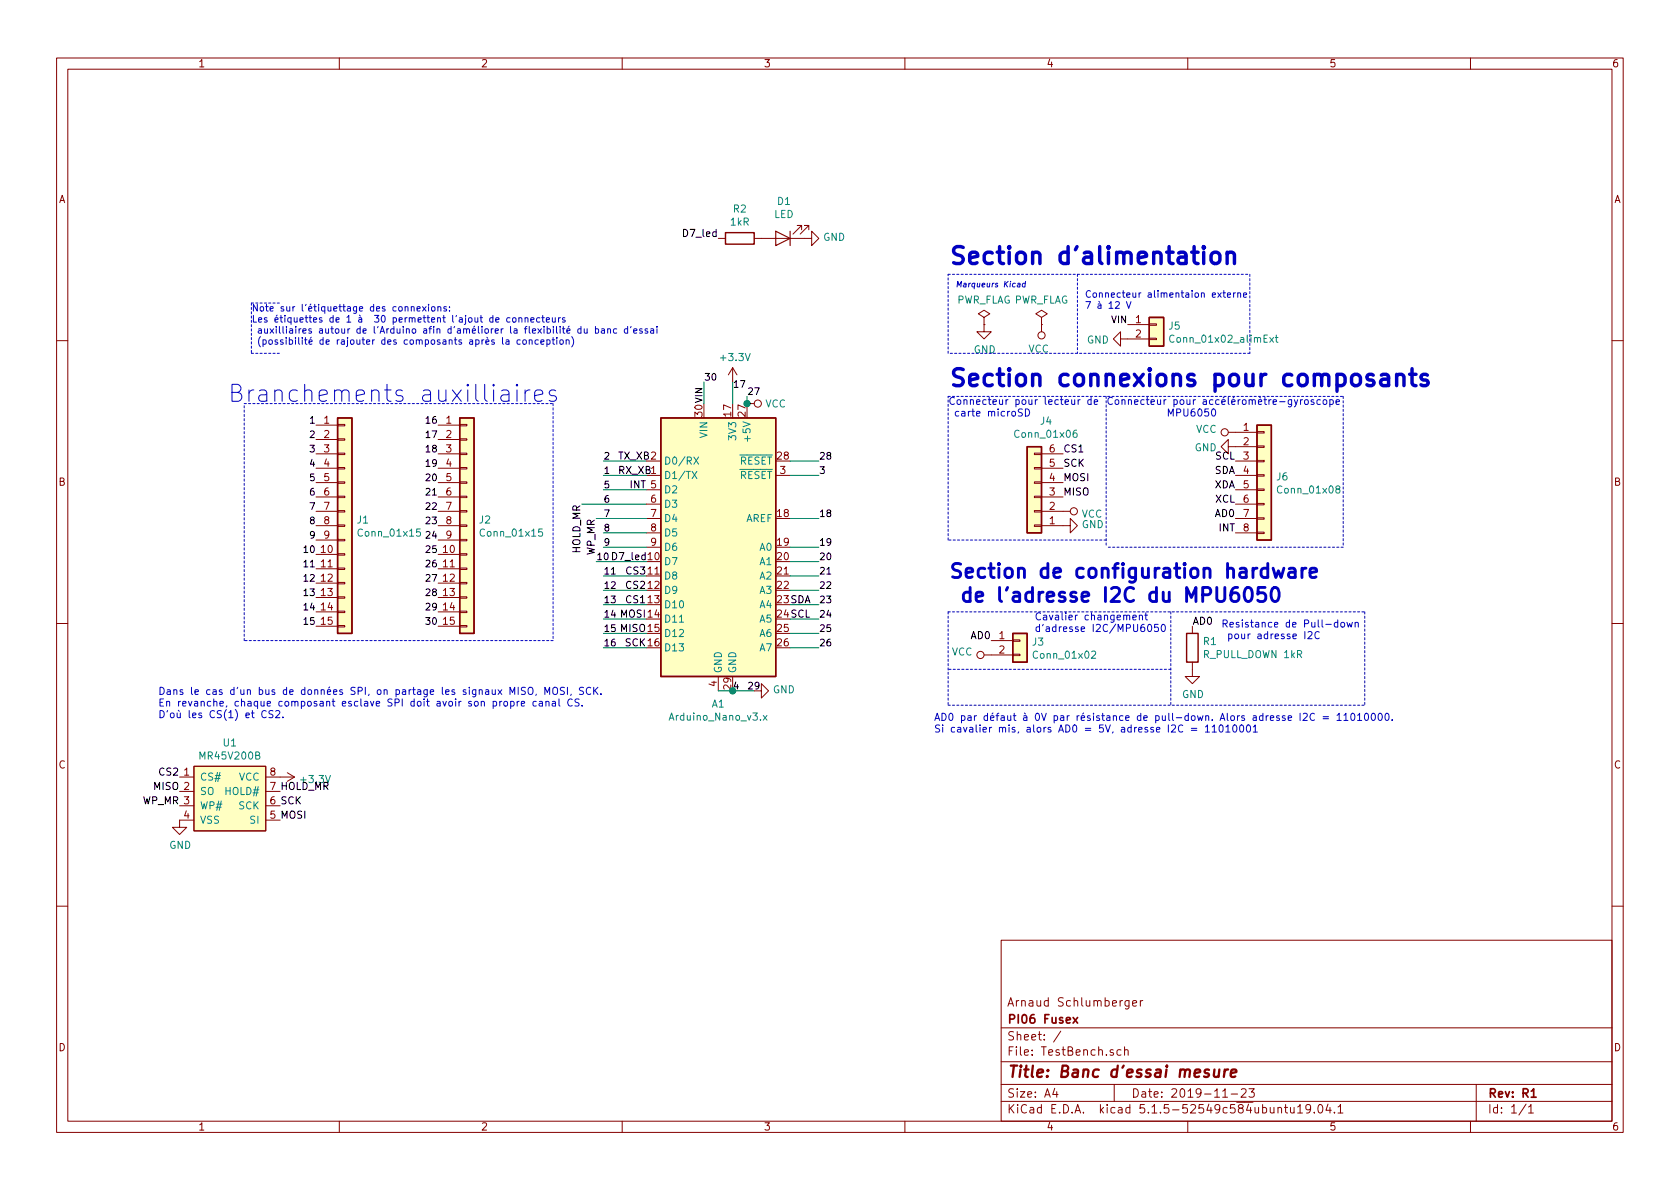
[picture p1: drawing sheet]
EESchema Schematic File Version 4
EELAYER 30 0
EELAYER END
$Descr A4 11693 8268
encoding utf-8
Sheet 1 1
Title "Banc d'essai mesure"
Date "2019-11-23"
Rev "R1"
Comp "PI06 Fusex"
Comment1 "Arnaud Schlumberger"
Comment2 ""
Comment3 ""
Comment4 ""
$EndDescr
$Comp
L MCU_Module:Arduino_Nano_v3.x A1
U 1 1
P 5000 3800
F 0 "A1" H 5000 2711 50  0000 C CNN
F 1 "Arduino_Nano_v3.x" H 5000 2620 50  0000 C CNN
F 2 "Module:Arduino_Nano" H 5000 3800 50  0001 C CIN
F 3 "http://www.mouser.com/pdfdocs/Gravitech_Arduino_Nano3_0.pdf" H 5000 3800 50  0001 C CNN
	1    5000 3800
	1    0    0    -1  
$EndComp
$Comp
L Connector_Generic:Conn_01x08 J6
U 1 1
P 8800 3300
F 0 "J6" H 8880 3292 50  0000 L CNN
F 1 "Conn_01x08" H 8880 3201 50  0000 L CNN
F 2 "Connector_PinHeader_2.54mm:PinHeader_1x08_P2.54mm_Vertical" H 8800 3300 50  0001 C CNN
F 3 "~" H 8800 3300 50  0001 C CNN
	1    8800 3300
	1    0    0    -1  
$EndComp
$Comp
L Connector_Generic:Conn_01x06 J4
U 1 1
P 7200 3450
F 0 "J4" H 7118 2925 50  0000 C CNN
F 1 "Conn_01x06" H 7118 3016 50  0000 C CNN
F 2 "Connector_PinHeader_2.54mm:PinHeader_1x06_P2.54mm_Vertical" H 7200 3450 50  0001 C CNN
F 3 "~" H 7200 3450 50  0001 C CNN
	1    7200 3450
	-1   0    0    1   
$EndComp
$Comp
L power:GND #PWR012
U 1 1
P 7400 3650
F 0 "#PWR012" H 7400 3400 50  0001 C CNN
F 1 "GND" V 7405 3522 50  0000 R CNN
F 2 "" H 7400 3650 50  0001 C CNN
F 3 "" H 7400 3650 50  0001 C CNN
	1    7400 3650
	0    -1   -1   0   
$EndComp
$Comp
L power:VCC #PWR011
U 1 1
P 7400 3550
F 0 "#PWR011" H 7400 3400 50  0001 C CNN
F 1 "VCC" V 7417 3678 50  0000 L CNN
F 2 "" H 7400 3550 50  0001 C CNN
F 3 "" H 7400 3550 50  0001 C CNN
	1    7400 3550
	0    1    1    0   
$EndComp
Text Label 7400 3450 0    50   ~ 0
MISO
Text Label 7400 3350 0    50   ~ 0
MOSI
Text Label 7400 3250 0    50   ~ 0
SCK
Text Label 7400 3150 0    50   ~ 0
CS1
$Comp
L power:VCC #PWR015
U 1 1
P 8600 3000
F 0 "#PWR015" H 8600 2850 50  0001 C CNN
F 1 "VCC" V 8618 3127 50  0000 L CNN
F 2 "" H 8600 3000 50  0001 C CNN
F 3 "" H 8600 3000 50  0001 C CNN
	1    8600 3000
	0    -1   -1   0   
$EndComp
$Comp
L power:GND #PWR016
U 1 1
P 8600 3100
F 0 "#PWR016" H 8600 2850 50  0001 C CNN
F 1 "GND" V 8605 2972 50  0000 R CNN
F 2 "" H 8600 3100 50  0001 C CNN
F 3 "" H 8600 3100 50  0001 C CNN
	1    8600 3100
	0    1    1    0   
$EndComp
Text Label 8600 3200 2    50   ~ 0
SCL
Text Label 8600 3300 2    50   ~ 0
SDA
Text Label 8600 3400 2    50   ~ 0
XDA
Text Label 8600 3500 2    50   ~ 0
XCL
Text Label 8600 3600 2    50   ~ 0
AD0
Text Label 8600 3700 2    50   ~ 0
INT
$Comp
L power:PWR_FLAG #FLG01
U 1 1
P 6850 2250
F 0 "#FLG01" H 6850 2325 50  0001 C CNN
F 1 "PWR_FLAG" H 6850 2423 50  0000 C CNN
F 2 "" H 6850 2250 50  0001 C CNN
F 3 "~" H 6850 2250 50  0001 C CNN
	1    6850 2250
	1    0    0    -1  
$EndComp
$Comp
L power:PWR_FLAG #FLG02
U 1 1
P 7250 2250
F 0 "#FLG02" H 7250 2325 50  0001 C CNN
F 1 "PWR_FLAG" H 7250 2423 50  0000 C CNN
F 2 "" H 7250 2250 50  0001 C CNN
F 3 "~" H 7250 2250 50  0001 C CNN
	1    7250 2250
	1    0    0    -1  
$EndComp
$Comp
L power:VCC #PWR010
U 1 1
P 7250 2250
F 0 "#PWR010" H 7250 2100 50  0001 C CNN
F 1 "VCC" H 7268 2423 50  0000 C CNN
F 2 "" H 7250 2250 50  0001 C CNN
F 3 "" H 7250 2250 50  0001 C CNN
	1    7250 2250
	-1   0    0    1   
$EndComp
$Comp
L power:GND #PWR08
U 1 1
P 6850 2250
F 0 "#PWR08" H 6850 2000 50  0001 C CNN
F 1 "GND" H 6855 2077 50  0000 C CNN
F 2 "" H 6850 2250 50  0001 C CNN
F 3 "" H 6850 2250 50  0001 C CNN
	1    6850 2250
	1    0    0    -1  
$EndComp
Text Label 4500 4400 2    50   ~ 0
MISO
Text Label 4500 4300 2    50   ~ 0
MOSI
Text Label 4500 4200 2    50   ~ 0
CS1
Text Label 4500 4500 2    50   ~ 0
SCK
Text Label 5500 4200 0    50   ~ 0
SDA
Text Label 5500 4300 0    50   ~ 0
SCL
Text Label 4500 3400 2    50   ~ 0
INT
$Comp
L power:VCC #PWR06
U 1 1
P 5200 2800
F 0 "#PWR06" H 5200 2650 50  0001 C CNN
F 1 "VCC" V 5200 3000 50  0000 C CNN
F 2 "" H 5200 2800 50  0001 C CNN
F 3 "" H 5200 2800 50  0001 C CNN
	1    5200 2800
	0    1    1    0   
$EndComp
$Comp
L power:GND #PWR07
U 1 1
P 5250 4800
F 0 "#PWR07" H 5250 4550 50  0001 C CNN
F 1 "GND" V 5255 4672 50  0000 R CNN
F 2 "" H 5250 4800 50  0001 C CNN
F 3 "" H 5250 4800 50  0001 C CNN
	1    5250 4800
	0    -1   -1   0   
$EndComp
Wire Wire Line
	5000 4800 5100 4800
Wire Wire Line
	5100 4800 5250 4800
Connection ~ 5100 4800
$Comp
L Device:R R1
U 1 1
P 8300 4500
F 0 "R1" H 8370 4546 50  0000 L CNN
F 1 "R_PULL_DOWN 1kR" H 8370 4455 50  0000 L CNN
F 2 "Resistor_SMD:R_1206_3216Metric_Pad1.42x1.75mm_HandSolder" V 8230 4500 50  0001 C CNN
F 3 "~" H 8300 4500 50  0001 C CNN
	1    8300 4500
	1    0    0    -1  
$EndComp
$Comp
L power:GND #PWR014
U 1 1
P 8300 4650
F 0 "#PWR014" H 8300 4400 50  0001 C CNN
F 1 "GND" H 8305 4477 50  0000 C CNN
F 2 "" H 8300 4650 50  0001 C CNN
F 3 "" H 8300 4650 50  0001 C CNN
	1    8300 4650
	1    0    0    -1  
$EndComp
Text Label 8300 4350 0    50   ~ 0
AD0
$Comp
L Connector_Generic:Conn_01x02 J3
U 1 1
P 7100 4450
F 0 "J3" H 7180 4442 50  0000 L CNN
F 1 "Conn_01x02" H 7180 4351 50  0000 L CNN
F 2 "Connector_PinHeader_2.54mm:PinHeader_1x02_P2.54mm_Vertical" H 7100 4450 50  0001 C CNN
F 3 "~" H 7100 4450 50  0001 C CNN
	1    7100 4450
	1    0    0    -1  
$EndComp
$Comp
L power:VCC #PWR09
U 1 1
P 6900 4550
F 0 "#PWR09" H 6900 4400 50  0001 C CNN
F 1 "VCC" V 6918 4677 50  0000 L CNN
F 2 "" H 6900 4550 50  0001 C CNN
F 3 "" H 6900 4550 50  0001 C CNN
	1    6900 4550
	0    -1   -1   0   
$EndComp
Text Label 6900 4450 2    50   ~ 0
AD0
Text Notes 8500 4450 0    50   ~ 0
Resistance de Pull-down\n pour adresse I2C\n
Text Notes 7200 4400 0    50   ~ 0
Cavalier changement \nd'adresse I2C/MPU6050\n
Wire Notes Line
	8150 4650 6600 4650
Wire Notes Line
	9500 4250 9500 4900
Wire Notes Line
	8150 4250 8150 4900
Wire Notes Line
	6600 4250 9500 4250
Text Notes 6600 4200 0    98   ~ 20
Section de configuration hardware\n de l'adresse I2C du MPU6050\n
Wire Notes Line
	6600 4250 6600 4900
Wire Notes Line
	6600 4900 9500 4900
Text Notes 6500 5100 0    50   ~ 0
AD0 par défaut à 0V par résistance de pull-down. Alors adresse I2C = 11010000.\nSi cavalier mis, alors AD0 = 5V, adresse I2C = 11010001
Text Notes 7700 2900 0    50   ~ 0
Connecteur pour accéléromètre-gyroscope\n           MPU6050\n
Wire Notes Line
	9350 2750 9350 3800
Wire Notes Line
	9350 3800 7700 3800
Text Notes 6600 2900 0    50   ~ 0
Connecteur pour lecteur de\n carte microSD
Wire Notes Line
	7700 3750 6600 3750
Wire Notes Line
	6600 3750 6600 2750
Wire Notes Line
	6600 2750 9350 2750
Wire Notes Line
	7700 2750 7700 3800
Text Notes 6600 2700 0    118  ~ 24
Section connexions pour composants
$Comp
L Connector_Generic:Conn_01x02 J5
U 1 1
P 8050 2250
F 0 "J5" H 8130 2242 50  0000 L CNN
F 1 "Conn_01x02_alimExt" H 8130 2151 50  0000 L CNN
F 2 "rex:BatConn" H 8050 2250 50  0001 C CNN
F 3 "~" H 8050 2250 50  0001 C CNN
	1    8050 2250
	1    0    0    -1  
$EndComp
Text Label 7850 2250 2    47   ~ 0
VIN
$Comp
L power:GND #PWR013
U 1 1
P 7850 2350
F 0 "#PWR013" H 7850 2100 50  0001 C CNN
F 1 "GND" V 7855 2222 50  0000 R CNN
F 2 "" H 7850 2350 50  0001 C CNN
F 3 "" H 7850 2350 50  0001 C CNN
	1    7850 2350
	0    1    1    0   
$EndComp
Text Notes 7550 2150 0    47   ~ 0
Connecteur alimentaion externe\n7 à 12 V
Text Notes 6650 2000 0    39   Italic 0
Marqueurs Kicad\n
Wire Notes Line
	8700 1900 8700 2450
Wire Notes Line
	8700 2450 6600 2450
Wire Notes Line
	6600 2450 6600 1900
Wire Notes Line
	6600 1900 8700 1900
Wire Notes Line
	7500 1900 7500 2450
Text Notes 6600 1850 0    118  ~ 24
Section d'alimentation\n
Text Label 4900 2800 1    47   ~ 0
VIN
Text Label 4200 3200 0    47   ~ 0
2
Text Label 4200 3300 0    47   ~ 0
1
Text Label 4200 3400 0    47   ~ 0
5
Text Label 4200 3500 0    47   ~ 0
6
Text Label 4200 3600 0    47   ~ 0
7
Text Label 4200 3700 0    47   ~ 0
8
Text Label 4200 3800 0    47   ~ 0
9
Text Label 4150 3900 0    47   ~ 0
10
Text Label 4200 4000 0    47   ~ 0
11
Text Label 4200 4100 0    47   ~ 0
12
Text Label 4200 4200 0    47   ~ 0
13
Text Label 4200 4300 0    47   ~ 0
14
Text Label 4200 4400 0    47   ~ 0
15
Text Label 4200 4500 0    47   ~ 0
16
Text Label 5150 4800 2    47   ~ 0
4
Text Label 5200 4800 0    47   ~ 0
29
Text Label 4900 2650 0    47   ~ 0
30
Text Label 5100 2700 0    47   ~ 0
17
Text Label 5200 2750 0    47   ~ 0
27
Wire Wire Line
	5100 2650 5100 2800
Wire Wire Line
	4900 2800 4900 2650
Text Label 5700 3200 0    47   ~ 0
28
Text Label 5700 3300 0    47   ~ 0
3
Text Label 5700 3600 0    47   ~ 0
18
Text Label 5700 3800 0    47   ~ 0
19
Text Label 5700 3900 0    47   ~ 0
20
Text Label 5700 4000 0    47   ~ 0
21
Text Label 5700 4100 0    47   ~ 0
22
Text Label 5700 4200 0    47   ~ 0
23
Text Label 5700 4300 0    47   ~ 0
24
Text Label 5700 4400 0    47   ~ 0
25
Text Label 5700 4500 0    47   ~ 0
26
Wire Wire Line
	4500 4500 4200 4500
Wire Wire Line
	4200 4400 4500 4400
Wire Wire Line
	4500 4300 4200 4300
Wire Wire Line
	4200 4200 4500 4200
Wire Wire Line
	4500 4100 4200 4100
Wire Wire Line
	4200 4000 4500 4000
Wire Wire Line
	4200 3800 4500 3800
Wire Wire Line
	4500 3700 4200 3700
Wire Wire Line
	4200 3400 4500 3400
Wire Wire Line
	4500 3300 4200 3300
Wire Wire Line
	4500 3200 4200 3200
Wire Wire Line
	5500 3200 5700 3200
Wire Wire Line
	5700 3300 5500 3300
Wire Wire Line
	5500 3600 5700 3600
Wire Wire Line
	5700 3800 5500 3800
Wire Wire Line
	5500 3900 5700 3900
Wire Wire Line
	5700 4000 5500 4000
Wire Wire Line
	5500 4100 5700 4100
Wire Wire Line
	5700 4200 5500 4200
Wire Wire Line
	5500 4300 5700 4300
Wire Wire Line
	5700 4400 5500 4400
Wire Wire Line
	5500 4500 5700 4500
Text Notes 1750 2400 0    47   ~ 0
Note sur l'étiquettage des connexions:\nLes étiquettes de 1 à  30 permettent l'ajout de connecteurs\n auxilliaires autour de l'Arduino afin d'améliorer la flexibilité du banc d'essai\n (possibilité de rajouter des composants après la conception)
$Comp
L Connector_Generic:Conn_01x15 J1
U 1 1
P 2400 3650
F 0 "J1" H 2480 3692 50  0000 L CNN
F 1 "Conn_01x15" H 2480 3601 50  0000 L CNN
F 2 "Connector_PinHeader_2.54mm:PinHeader_1x15_P2.54mm_Vertical" H 2400 3650 50  0001 C CNN
F 3 "~" H 2400 3650 50  0001 C CNN
	1    2400 3650
	1    0    0    -1  
$EndComp
Text Label 2200 2950 2    47   ~ 0
1
Text Label 2200 3050 2    47   ~ 0
2
Text Label 2200 3150 2    47   ~ 0
3
Text Label 2200 3250 2    47   ~ 0
4
Text Label 2200 3350 2    47   ~ 0
5
Text Label 2200 3450 2    47   ~ 0
6
Text Label 2200 3550 2    47   ~ 0
7
Text Label 2200 3650 2    47   ~ 0
8
Text Label 2200 3750 2    47   ~ 0
9
Text Label 2200 3850 2    47   ~ 0
10
Text Label 2200 3950 2    47   ~ 0
11
Text Label 2200 4050 2    47   ~ 0
12
Text Label 2200 4150 2    47   ~ 0
13
Text Label 2200 4250 2    47   ~ 0
14
Text Label 2200 4350 2    47   ~ 0
15
$Comp
L Connector_Generic:Conn_01x15 J2
U 1 1
P 3250 3650
F 0 "J2" H 3330 3692 50  0000 L CNN
F 1 "Conn_01x15" H 3330 3601 50  0000 L CNN
F 2 "Connector_PinHeader_2.54mm:PinHeader_1x15_P2.54mm_Vertical" H 3250 3650 50  0001 C CNN
F 3 "~" H 3250 3650 50  0001 C CNN
	1    3250 3650
	1    0    0    -1  
$EndComp
Text Label 3050 2950 2    47   ~ 0
16
Text Label 3050 3050 2    47   ~ 0
17
Text Label 3050 3150 2    47   ~ 0
18
Text Label 3050 3250 2    47   ~ 0
19
Text Label 3050 3350 2    47   ~ 0
20
Text Label 3050 3450 2    47   ~ 0
21
Text Label 3050 3550 2    47   ~ 0
22
Text Label 3050 3650 2    47   ~ 0
23
Text Label 3050 3750 2    47   ~ 0
24
Text Label 3050 3850 2    47   ~ 0
25
Text Label 3050 3950 2    47   ~ 0
26
Text Label 3050 4050 2    47   ~ 0
27
Text Label 3050 4150 2    47   ~ 0
28
Text Label 3050 4250 2    47   ~ 0
29
Text Label 3050 4350 2    47   ~ 0
30
Text Notes 3900 2800 2    118  ~ 0
Branchements auxilliaires
Wire Notes Line
	1700 2800 3850 2800
Wire Notes Line
	3850 2800 3850 4450
Wire Notes Line
	3850 4450 1700 4450
Wire Notes Line
	1700 4450 1700 2800
Wire Notes Line
	1750 2100 1950 2100
Wire Notes Line
	1750 2100 1750 2450
Wire Notes Line
	1750 2450 1950 2450
$Comp
L FusexA:MR45V200B U1
U 1 1
P 1600 5550
F 0 "U1" H 1600 5940 50  0000 C CNN
F 1 "MR45V200B" H 1600 5849 50  0000 C CNN
F 2 "Package_DIP:DIP-8_W7.62mm_LongPads" H 1100 5925 50  0001 C CNN
F 3 "" H 1100 5925 50  0001 C CNN
	1    1600 5550
	1    0    0    -1  
$EndComp
$Comp
L power:+3.3V #PWR02
U 1 1
P 1950 5400
F 0 "#PWR02" H 1950 5250 50  0001 C CNN
F 1 "+3.3V" V 1965 5528 50  0000 L CNN
F 2 "" H 1950 5400 50  0001 C CNN
F 3 "" H 1950 5400 50  0001 C CNN
	1    1950 5400
	0    1    1    0   
$EndComp
$Comp
L power:+3.3V #PWR05
U 1 1
P 5100 2650
F 0 "#PWR05" H 5100 2500 50  0001 C CNN
F 1 "+3.3V" H 5115 2823 50  0000 C CNN
F 2 "" H 5100 2650 50  0001 C CNN
F 3 "" H 5100 2650 50  0001 C CNN
	1    5100 2650
	1    0    0    -1  
$EndComp
Wire Wire Line
	5200 2750 5200 2800
Connection ~ 5200 2800
$Comp
L power:GND #PWR01
U 1 1
P 1250 5700
F 0 "#PWR01" H 1250 5450 50  0001 C CNN
F 1 "GND" H 1255 5527 50  0000 C CNN
F 2 "" H 1250 5700 50  0001 C CNN
F 3 "" H 1250 5700 50  0001 C CNN
	1    1250 5700
	1    0    0    -1  
$EndComp
Text Label 1950 5700 0    50   ~ 0
MOSI
Text Label 1250 5500 2    50   ~ 0
MISO
Text Label 1250 5400 2    50   ~ 0
CS2
Text Label 4500 4100 2    50   ~ 0
CS2
Text Label 1950 5600 0    50   ~ 0
SCK
Text Label 4050 3500 3    50   ~ 0
HOLD_MR
Wire Wire Line
	4050 3500 4500 3500
Text Label 1950 5500 0    50   ~ 0
HOLD_MR
Text Label 1250 5600 2    50   ~ 0
WP_MR
Text Label 4150 3600 3    50   ~ 0
WP_MR
Wire Wire Line
	4150 3600 4500 3600
Text Notes 1100 5000 0    50   ~ 0
Dans le cas d'un bus de données SPI, on partage les signaux MISO, MOSI, SCK.\nEn revanche, chaque composant esclave SPI doit avoir son propre canal CS.\nD'où les CS(1) et CS2.
Text Label 4350 4000 0    50   ~ 0
CS3
Text Label 4300 3200 0    50   ~ 0
TX_XB
Text Label 4300 3300 0    50   ~ 0
RX_XB
$Comp
L Device:R R2
U 1 1
P 5150 1650
F 0 "R2" V 4943 1650 50  0000 C CNN
F 1 "1kR" V 5034 1650 50  0000 C CNN
F 2 "Resistor_SMD:R_1206_3216Metric_Pad1.42x1.75mm_HandSolder" V 5080 1650 50  0001 C CNN
F 3 "~" H 5150 1650 50  0001 C CNN
	1    5150 1650
	0    1    1    0   
$EndComp
$Comp
L Device:LED D1
U 1 1
P 5450 1650
F 0 "D1" H 5443 1395 50  0000 C CNN
F 1 "LED" H 5443 1486 50  0000 C CNN
F 2 "LED_THT:LED_D5.0mm" H 5450 1650 50  0001 C CNN
F 3 "~" H 5450 1650 50  0001 C CNN
	1    5450 1650
	-1   0    0    1   
$EndComp
$Comp
L power:GND #PWR03
U 1 1
P 5600 1650
F 0 "#PWR03" H 5600 1400 50  0001 C CNN
F 1 "GND" V 5605 1522 50  0000 R CNN
F 2 "" H 5600 1650 50  0001 C CNN
F 3 "" H 5600 1650 50  0001 C CNN
	1    5600 1650
	0    -1   -1   0   
$EndComp
Text Label 4250 3900 0    50   ~ 0
D7_led
Wire Wire Line
	4150 3900 4500 3900
Text Label 5000 1650 2    50   ~ 0
D7_led
$EndSCHEMATC
